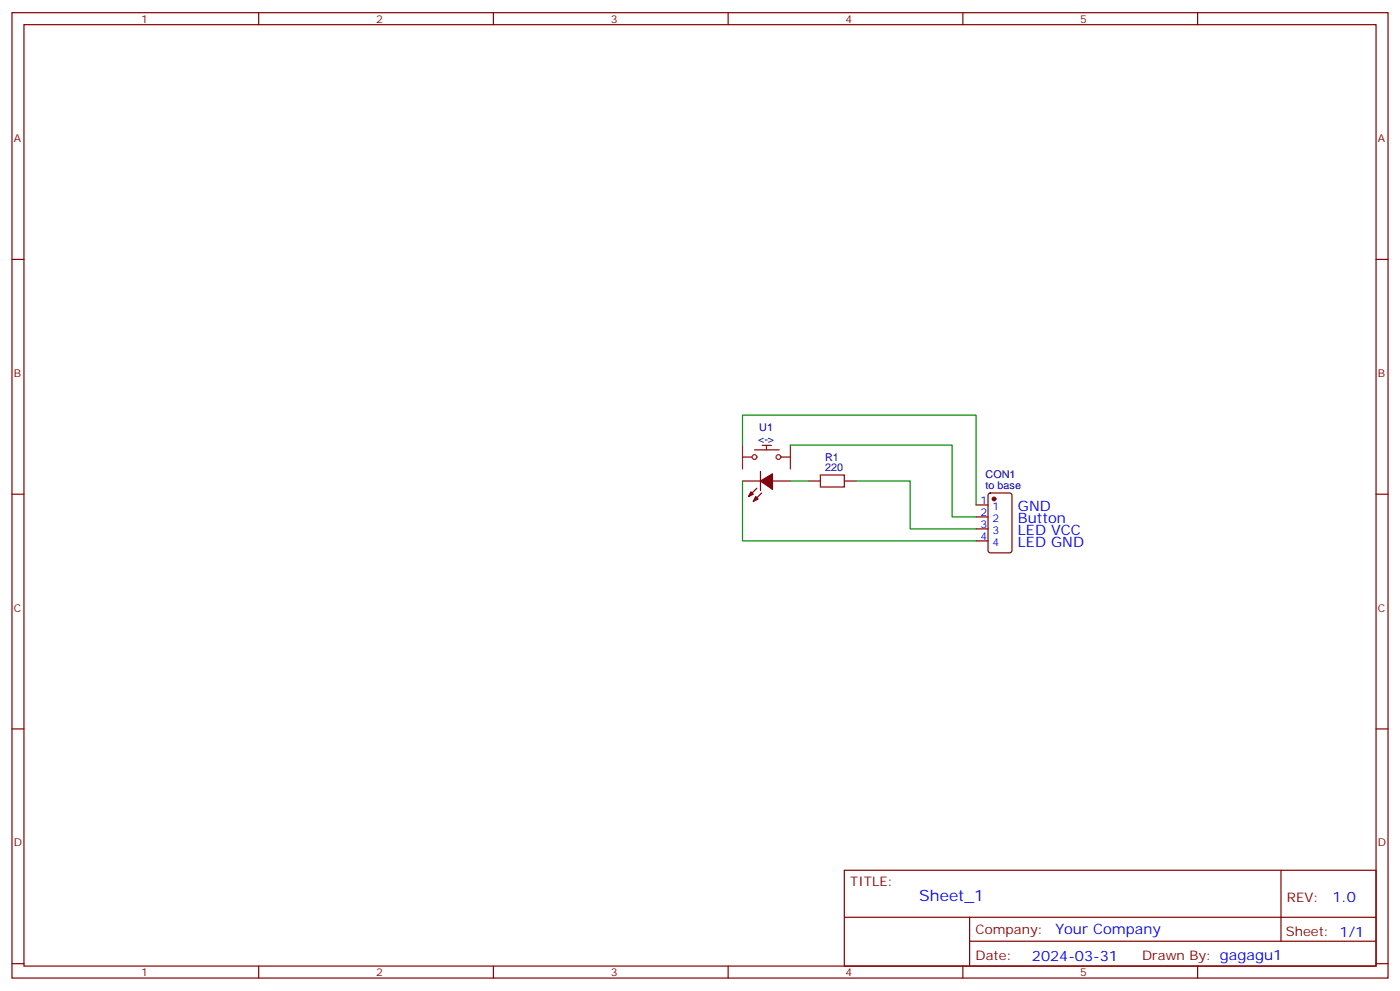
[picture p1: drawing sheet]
<svg xmlns="http://www.w3.org/2000/svg" width="412mm" height="292mm" viewBox="0 0 412 292" stroke-linecap="round" stroke-linejoin="round" font-family="sans-serif">
<g fill="none" stroke="#870000" stroke-width=".35">
<path d="M3.5 3.7h405.4v284.4h-405.4zM7.1 7.3h398.2v277.3h-398.2zM76.2 3.7v3.6M145.3 3.7v3.6M214.5 3.7v3.6M283.6 3.7v3.6M352.8 3.7v3.6M3.5 76.4h3.6M405.3 76.4h3.6M224 138.9v5.6M3.5 145.6h3.6M218.7 141.7h5.3"/>
<path d="M223 143.8l-2.5 2.5M224.4 145.2l-2.5 2.5M227.5 141.7h5.3M238.1 141.7h3.6M248.7 141.7h3.5M287.5 148.7h3.5M287.5 152.3h3.5M287.5 155.8h3.5M287.5 159.3h3.5M291.3 145.4l.4-.2h5.7l.6 .4 .1 16.5-.5 .7h-5.9l-.6-.4-.1-16.5zM405.3 145.6h3.6M3.5 214.7h3.6"/>
<path d="M405.3 214.7h3.6M248.7 256.3h156.6v28.3h-156.6zM377.3 256.4v20.8M248.7 270.2h156.5M285.6 277.2h119.6M285.6 270.2v14.1M3.5 283.8h3.6M76.2 284.6v3.5M145.3 284.6v3.5M214.5 284.6v3.5M283.6 284.6v3.5M352.8 284.6v3.5"/>
<path d="M405.3 283.8h3.6"/>
</g>
<path d="M241.7 139.9h7v3.5h-7z" fill="none" stroke="#a10000" stroke-width=".35"/>
<path d="M218.7 134.6h2.7M222.2 132.5h7.3M224.5 131.2h2.7M225.8 131.2v1.3M230 134.6h2.7" fill="none" stroke="#900" stroke-width=".35"/>
<g fill="none" stroke="#8c2424" stroke-width=".35">
<path d="M218.7 131.1v7M232.8 131.1v7"/>
<circle cx="222.3" cy="134.6" r=".71"/>
<circle cx="229.3" cy="134.6" r=".71"/>
</g>
<g fill="#870000" stroke="#870000" stroke-width=".35">
<path d="M221.2 144.9l.7 .7-1.4 .7z"/>
<path d="M222.6 146.3l.7 .7-1.4 .7z"/>
<path d="M224 141.7l3.5-2.1v4.5z"/>
<circle cx="292.8" cy="147" r=".53"/>
</g>
<path d="M218.7 131.1v-8.8h68.8v26.4M232.8 131.1h47.7v21.2h7M218.7 141.7v17.6h68.8M232.8 141.7h5.3M252.2 141.7h15.9v14.1h19.4" fill="none" stroke="#008700" stroke-width=".35"/>
<text font-size="4.6" fill="#00f" x="270.8" y="265.4">Sheet_1</text>
<g font-size="4.2" fill="#00f">
<text x="299.9" y="150.5">GND</text>
<text x="299.9" y="154">Button</text>
<text x="299.9" y="157.6">LED VCC</text>
<text x="299.9" y="161.1">LED GND</text>
<text x="392.5" y="265.6">1.0</text>
<text x="310.9" y="275.2">Your Company</text>
<text x="304" y="283">2024-03-31</text>
</g>
<g font-size="3.9" fill="#800">
<text x="250.5" y="260.9">TITLE:</text>
<text x="379.1" y="265.6">REV:</text>
<text x="287.4" y="275.1">Company:</text>
<text x="378.7" y="275.7">Sheet: 1/1</text>
<text x="287.4" y="282.8">Date:</text>
<text x="336.4" y="282.9">Drawn By: gagagu1</text>
</g>
<g font-size="3.2" fill="#800">
<text x="41.6" y="6.7">1</text>
<text x="110.8" y="6.7">2</text>
<text x="179.9" y="6.7">3</text>
<text x="249.1" y="6.7">4</text>
<text x="318.2" y="6.7">5</text>
<text x="4.1" y="41.8">A</text>
<text x="405.9" y="41.8">A</text>
<text x="4.1" y="111">B</text>
<text x="405.9" y="111">B</text>
<text x="4.1" y="180.1">C</text>
<text x="405.9" y="180.1">C</text>
<text x="4.1" y="249.3">D</text>
<text x="405.9" y="249.3">D</text>
<text x="41.6" y="287.5">1</text>
<text x="110.8" y="287.5">2</text>
<text x="179.9" y="287.5">3</text>
<text x="249.1" y="287.5">4</text>
<text x="318.2" y="287.5">5</text>
</g>
<g font-size="3.2" fill="#000080">
<text x="223.3" y="130.5">&lt;-&gt;</text>
<text x="223.7" y="127">U1</text>
<text x="243.1" y="135.7">R1</text>
<text x="243.1" y="138.9">220</text>
<text x="290.3" y="144">to base</text>
<text x="290.3" y="140.8">CON1</text>
</g>
<g font-size="3.2" fill="#00f">
<text x="288.8" y="148.4">1</text>
<text x="288.8" y="151.9">2</text>
<text x="288.8" y="155.4">3</text>
<text x="292.3" y="150.1">1</text>
<text x="292.3" y="153.7">2</text>
<text x="288.8" y="159">4</text>
<text x="292.3" y="157.2">3</text>
<text x="292.3" y="160.7">4</text>
</g>
</svg>
